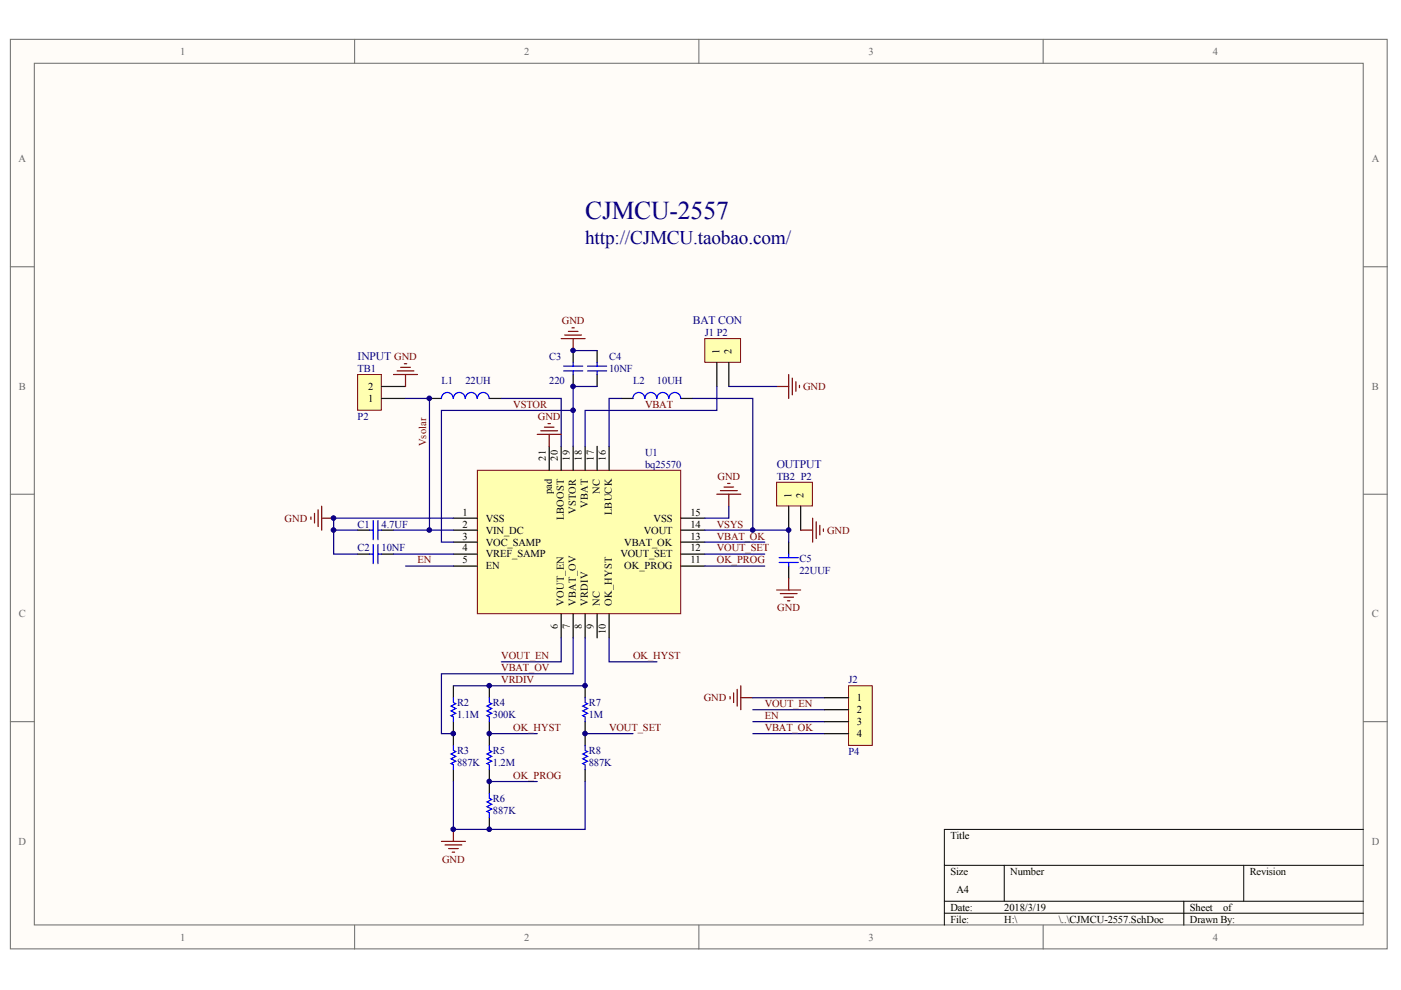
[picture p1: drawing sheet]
<svg xmlns="http://www.w3.org/2000/svg" width="297mm" height="210mm" viewBox="0 0 297 210" stroke-linecap="round" stroke-linejoin="round" font-family="sans-serif">
<g fill="#fffcf8" stroke="#696969" stroke-width=".21">
<path d="M2.2 8.3h291.9v192.9h-291.9z"/>
<path d="M7.3 13.4h281.7v182.7h-281.7z"/>
</g>
<path d="M75.2 8.3v5.1M148.2 8.3v5.1M221.2 8.3v5.1M2.2 56.6h5.1M289.1 56.6h5.1M2.2 104.8h5.1M289.1 104.8h5.1M2.2 153h5.1M289.1 153h5.1M75.2 196.2v5M148.2 196.2v5M221.2 196.2v5" fill="none" stroke="#696969" stroke-width=".21"/>
<path d="M289.1 175.9h-88.9v20.3M200.2 183.5h88.9M200.2 191.1h88.9M200.2 193.6h88.9M212.9 183.5v7.6M251 191.1v5.1M263.7 183.5v7.6" fill="none" stroke="#000" stroke-width=".21"/>
<path d="M91.1 84.5h2.5M103.7 84.5h2.6" fill="none" stroke="#000" stroke-width=".25"/>
<path d="M96.1 84.5a1.24 1.24 0 0 0-1.3-1.3 1.24 1.24 0 0 0-1.2 1.3M98.6 84.5a1.24 1.24 0 0 0-1.2-1.3 1.24 1.24 0 0 0-1.3 1.3M101.2 84.5a1.24 1.24 0 0 0-1.3-1.3 1.24 1.24 0 0 0-1.2 1.3M103.7 84.5a1.24 1.24 0 0 0-1.2-1.3 1.24 1.24 0 0 0-1.3 1.3" fill="none" stroke="#00f" stroke-width=".25"/>
<path d="M75.8 79.4h5v7.6h-5z" fill="#ffffb0" stroke="#800000" stroke-width=".21"/>
<path d="M80.9 84.5h5.1M80.9 81.9h5.1M75.8 117.5h2.6M80.9 117.5h2.5M96.1 145.4v2.5M96.1 153v2.6" fill="none" stroke="#000" stroke-width=".25"/>
<path d="M78.4 117.5h.7M79.1 115.4v4.1M80.1 115.4v4.1M80.1 117.5h.8M96.1 147.9v1.1l.5 .2-1 .5 1 .5-1 .5 1 .5-1 .5 .5 .3v1" fill="none" stroke="#00f" stroke-width=".25"/>
<path d="M101.2 99.7h43.1v30.4h-43.1z" fill="#ffffb0" stroke="#800000" stroke-width=".21"/>
<g fill="none" stroke="#000" stroke-width=".25">
<path d="M121.5 74.3v2.6M121.5 79.4v2.5M126.6 74.3v2.6M126.6 79.4v2.5M116.4 94.6v5.1M119 94.6v5.1M121.5 94.6v5.1M124.1 94.6v5.1M126.6 94.6v5.1M129.1 94.6v5.1M131.7 84.5h2.5M144.4 84.5h2.5"/>
<path d="M75.8 112.4h2.6M80.9 112.4h2.5M96.1 109.9h5.1M96.1 112.4h5.1M96.1 114.9h5.1M96.1 117.5h5.1M144.4 109.9h5M144.4 112.4h5M144.4 114.9h5M144.4 117.5h5M96.1 120h5.1M119 130.2v5"/>
<path d="M121.5 130.2v5M124.1 130.2v5M126.6 130.2v5M129.1 130.2v5M144.4 120h5M96.1 155.6v2.5M103.7 145.4v2.5M103.7 153v5.1M124.1 145.4v2.5M124.1 153v5.1M96.1 163.2v2.5M103.7 163.2v5"/>
<path d="M103.7 173.3v2.6M124.1 163.2v2.5"/>
</g>
<g fill="none" stroke="#800000" stroke-width=".25">
<path d="M83.4 79.4h5.1M84.2 78.6h3.6M85 77.9h2M85.7 77.1h.5M86 79.4v2.5M119 71.8h5.1M119.7 71h3.6M120.5 70.3h2M121.3 69.5h.5M121.5 71.8v2.5M113.9 92.1h5.1M114.7 91.3h3.5"/>
<path d="M115.4 90.6h2.1M116.2 89.8h.5M116.4 92.1v2.5M65.9 109.6v.5M66.7 108.8v2.1M67.4 108.1v3.5M68.2 107.3v5.1M68.2 109.9h2.5M152 104.8h5.1M152.7 104h3.6M153.5 103.3h2M154.3 102.5h.5"/>
<path d="M154.5 104.8v2.5M93.6 178.4h5.1M94.4 179.2h3.5M95.1 179.9h2M96.1 175.9v2.5M95.9 180.7h.5"/>
</g>
<g fill="none" stroke="#0c0087" stroke-width=".25">
<path d="M121.5 74.3h5.1M86 84.5h5.1v27.9M106.3 84.5h12.7v10.1M121.5 94.6v-7.6h-27.9v27.9h2.5M126.6 81.9h-5.1v5.1M131.7 84.5h-2.6v10.1M146.9 84.5h12.7v27.9h-10.2M70.7 112.4h5.1M83.4 117.5h12.7M83.4 112.4h12.7M96.1 109.9h-25.4v7.6h5.1M154.5 107.3v2.6h-5.1"/>
<path d="M86 120h10.1M119 135.2v5.1h-12.7M121.5 135.2v7.7h-27.9v12.7h2.5M124.1 135.2v10.2h-28M129.1 135.2v5.1h10.2M103.7 155.6h10.2M124.1 155.6h10.1M96.1 165.7v10.2h28v-10.2M103.7 165.7h10.2"/>
</g>
<g fill="none" stroke="#00f" stroke-width=".25">
<path d="M119.5 78.6h4.1M119.5 77.6h4.1M121.5 76.9v.7M121.5 78.6v.8M124.6 78.6h4M124.6 77.6h4M126.6 76.9v.7M126.6 78.6v.8M136.7 84.5a1.26 1.26 0 0 0-1.3-1.3 1.26 1.26 0 0 0-1.2 1.3M141.8 84.5a1.27 1.27 0 0 0-1.3-1.3 1.27 1.27 0 0 0-1.3 1.3 1.24 1.24 0 0 0-1.2-1.3 1.24 1.24 0 0 0-1.2 1.3M144.3 84.5a1.24 1.24 0 0 0-1.2-1.3 1.24 1.24 0 0 0-1.3 1.3M78.4 112.4h.7"/>
<path d="M79.1 110.4v4M80.1 110.4v4M80.1 112.4h.8M96.1 158.1v1l.5 .3-1 .5 1 .5-1 .5 1 .5-1 .5 .5 .2v1.1M103.7 147.9v1.1l.6 .2-1.1 .5 1.1 .5-1.1 .5 1.1 .5-1.1 .5 .5 .3v1M103.7 158.1v1l.6 .3-1.1 .5 1.1 .5-1.1 .5 1.1 .5-1.1 .5 .5 .2v1.1M124.1 147.9v1.1l.5 .2-1 .5 1 .5-1 .5 1 .5-1 .5 .5 .3v1M124.1 158.1v1l.5 .3-1 .5 1 .5-1 .5 1 .5-1 .5 .5 .2v1.1M103.7 168.2v1.1l.6 .2-1.1 .5 1.1 .5-1.1 .5 1.1 .5-1.1 .5 .5 .3v1"/>
</g>
<path d="M164.7 102.2h7.5v5.1h-7.5z" fill="#ffffb0" stroke="#800000" stroke-width=".21"/>
<path d="M167.2 107.3v5.1M169.8 107.3v5.1" fill="none" stroke="#000" stroke-width=".25"/>
<path d="M169.8 112.4h2.5M172.3 109.9v5M173.1 110.6v3.6M173.8 111.4v2M174.6 112.1v.6" fill="none" stroke="#800000" stroke-width=".25"/>
<path d="M149.4 71.8h7.6v5h-7.6z" fill="#ffffb0" stroke="#800000" stroke-width=".21"/>
<path d="M152 76.9v5M154.5 76.9v5M167.2 114.9v2.6M167.2 120v2.6" fill="none" stroke="#000" stroke-width=".25"/>
<g fill="none" stroke="#800000" stroke-width=".25">
<path d="M167.2 79.4v5.1M164.7 81.9h2.5M168 80.2v3.5M168.7 80.9v2.1M169.5 81.7v.5M164.7 125.1h5.1M165.4 125.9h3.6M166.2 126.6h2M167 127.4h.5M167.2 122.6v2.5M154.8 147.7v.5M155.5 146.9v2.1"/>
<path d="M156.3 146.2v3.5M157.1 145.4v5.1M157.1 147.9h2.5"/>
</g>
<path d="M152 81.9v5.1h-27.9v7.6M154.5 81.9h10.2M149.4 114.9h12.7M149.4 117.5h12.7M159.6 112.4h7.6v2.5M149.4 120h12.7M159.6 150.5h15.2M159.6 153h15.2M159.6 155.6h15.2M159.6 147.9h15.2" fill="none" stroke="#0c0087" stroke-width=".25"/>
<path d="M165.2 119.3h4M165.2 118.2h4M167.2 117.5v.7M167.2 119.3v.7" fill="none" stroke="#00f" stroke-width=".25"/>
<path d="M179.9 145.4h5v12.6h-5z" fill="#ffffb0" stroke="#800000" stroke-width=".21"/>
<path d="M174.8 147.9h5.1M174.8 150.5h5.1M174.8 153h5.1M174.8 155.6h5.1" fill="none" stroke="#000" stroke-width=".25"/>
<g fill="#000080" stroke="#000080" stroke-width=".21">
<circle cx="70.7" cy="112.4" r=".49"/>
<circle cx="70.7" cy="109.8" r=".49"/>
<circle cx="91" cy="112.4" r=".49"/>
<circle cx="91" cy="84.5" r=".49"/>
<circle cx="96.1" cy="175.8" r=".49"/>
<circle cx="96.1" cy="155.5" r=".49"/>
<circle cx="103.7" cy="175.8" r=".48"/>
<circle cx="103.7" cy="165.7" r=".48"/>
<circle cx="103.7" cy="155.5" r=".48"/>
<circle cx="103.7" cy="145.4" r=".48"/>
<circle cx="121.5" cy="87" r=".48"/>
<circle cx="121.5" cy="81.9" r=".48"/>
<circle cx="121.5" cy="74.3" r=".48"/>
<circle cx="124" cy="155.5" r=".48"/>
<circle cx="124" cy="145.4" r=".48"/>
<circle cx="159.6" cy="112.4" r=".48"/>
<circle cx="167.2" cy="112.4" r=".48"/>
</g>
<text font-size="5.4" fill="#000080" x="124.1" y="46.4">CJMCU-2557</text>
<text font-size="4.1" fill="#000080" x="124.1" y="51.8">http://CJMCU.taobao.com/</text>
<g font-size="2.5" fill="#0c0087">
<text x="146.9" y="68.7">BAT CON</text>
<text x="75.8" y="76.3">INPUT GND</text>
<text x="164.7" y="99.2">OUTPUT</text>
</g>
<g font-size="2.2" fill="#696969">
<text x="38.2" y="11.6">1</text>
<text x="111.2" y="11.6">2</text>
<text x="184.2" y="11.6">3</text>
<text x="257.1" y="11.6">4</text>
<text x="3.9" y="34.4">A</text>
<text x="290.8" y="34.4">A</text>
<text x="4" y="82.7">B</text>
<text x="290.9" y="82.7">B</text>
<text x="4" y="130.9">C</text>
<text x="290.9" y="130.9">C</text>
<text x="3.9" y="179.1">D</text>
<text x="290.8" y="179.1">D</text>
<text x="38.2" y="199.4">1</text>
<text x="111.2" y="199.4">2</text>
<text x="184.2" y="199.4">3</text>
<text x="257.1" y="199.4">4</text>
</g>
<g font-size="2.2" fill="#800000">
<text x="119.1" y="68.7">GND</text>
<text x="170.3" y="82.7">GND</text>
<text x="108.8" y="86.5">VSTOR</text>
<text x="114" y="89">GND</text>
<text x="136.8" y="86.5">VBAT</text>
<text x="90.4" y="94.6" transform="rotate(-90 90.4 94.6)">Vsolar</text>
<text x="152.1" y="101.7">GND</text>
<text x="60.3" y="110.6">GND</text>
<text x="152" y="111.9">VSYS</text>
<text x="175.3" y="113.1">GND</text>
<text x="88.5" y="119.5">EN</text>
<text x="152" y="114.4">VBAT_OK</text>
<text x="152" y="116.9">VOUT_SET</text>
<text x="152" y="119.5">OK_PROG</text>
<text x="164.8" y="129.6">GND</text>
<text x="106.3" y="139.8">VOUT_EN</text>
<text x="106.3" y="142.3">VBAT_OV</text>
<text x="134.2" y="139.8">OK_HYST</text>
<text x="106.3" y="144.8">VRDIV</text>
<text x="149.2" y="148.7">GND</text>
<text x="162.1" y="149.9">VOUT_EN</text>
<text x="108.8" y="155">OK_HYST</text>
<text x="129.1" y="155">VOUT_SET</text>
<text x="162.1" y="152.5">EN</text>
<text x="162.1" y="155">VBAT_OK</text>
<text x="108.8" y="165.2">OK_PROG</text>
<text x="93.7" y="182.9">GND</text>
</g>
<g font-size="2.2" fill="#000080">
<text x="149.4" y="71.2">J1 P2</text>
<text x="116.4" y="76.3">C3</text>
<text x="129.1" y="76.3">C4</text>
<text x="75.8" y="78.9">TB1</text>
<text x="93.6" y="81.4">L1</text>
<text x="98.7" y="81.4">22UH</text>
<text x="116.4" y="81.4">220</text>
<text x="129.1" y="78.9">10NF</text>
<text x="134.2" y="81.4">L2</text>
<text x="139.3" y="81.4">10UH</text>
<text x="75.8" y="89">P2</text>
<text x="136.8" y="96.6">U1</text>
<text x="136.8" y="99.2">bq25570</text>
<text x="164.7" y="101.7">TB2 P2</text>
<text x="75.8" y="111.9">C1</text>
<text x="80.9" y="111.9">4.7UF</text>
<text x="75.8" y="116.9">C2</text>
<text x="80.9" y="116.9">10NF</text>
<text x="169.5" y="119.2">C5</text>
<text x="169.5" y="121.8">22UUF</text>
<text x="96.9" y="149.7">R2</text>
<text x="104.5" y="149.7">R4</text>
<text x="124.8" y="149.7">R7</text>
<text x="179.9" y="144.8">J2</text>
<text x="96.9" y="152.2">1.1M</text>
<text x="104.5" y="152.2">300K</text>
<text x="124.8" y="152.2">1M</text>
<text x="96.9" y="159.8">R3</text>
<text x="104.5" y="159.8">R5</text>
<text x="124.8" y="159.8">R8</text>
<text x="179.9" y="160.1">P4</text>
<text x="96.9" y="162.4">887K</text>
<text x="104.5" y="162.4">1.2M</text>
<text x="124.8" y="162.4">887K</text>
<text x="104.5" y="172.5">887K</text>
<text x="104.5" y="170">R6</text>
</g>
<g font-size="2.2">
<text x="152.6" y="75.1" transform="rotate(-90 152.6 75.1)">1</text>
<text x="155.1" y="75.1" transform="rotate(-90 155.1 75.1)">2</text>
<text x="78" y="82.7">2</text>
<text x="78" y="85.2">1</text>
<text x="115.7" y="97.7" transform="rotate(-90 115.7 97.7)">21</text>
<text x="118.3" y="97.7" transform="rotate(-90 118.3 97.7)">20</text>
<text x="120.8" y="97.7" transform="rotate(-90 120.8 97.7)">19</text>
<text x="123.4" y="97.7" transform="rotate(-90 123.4 97.7)">18</text>
<text x="125.9" y="97.7" transform="rotate(-90 125.9 97.7)">17</text>
<text x="128.4" y="97.7" transform="rotate(-90 128.4 97.7)">16</text>
<text x="117" y="104.8" transform="rotate(-90 117 104.8)">pad</text>
<text x="124.6" y="107.7" transform="rotate(-90 124.6 107.7)">VBAT</text>
<text x="127.2" y="104.7" transform="rotate(-90 127.2 104.7)">NC</text>
<text x="167.8" y="105.5" transform="rotate(-90 167.8 105.5)">1</text>
<text x="170.3" y="105.5" transform="rotate(-90 170.3 105.5)">2</text>
<text x="98.1" y="109.3">1</text>
<text x="98.1" y="111.9">2</text>
<text x="103" y="110.6">VSS</text>
<text x="103" y="113.1">VIN_DC</text>
<text x="119.6" y="110.3" transform="rotate(-90 119.6 110.3)">LBOOST</text>
<text x="122.1" y="109" transform="rotate(-90 122.1 109)">VSTOR</text>
<text x="129.7" y="109.2" transform="rotate(-90 129.7 109.2)">LBUCK</text>
<text x="136.5" y="113.1">VOUT</text>
<text x="138.6" y="110.6">VSS</text>
<text x="146.4" y="111.9">14</text>
<text x="146.4" y="109.3">15</text>
<text x="98.1" y="114.4">3</text>
<text x="98.1" y="116.9">4</text>
<text x="98.1" y="119.5">5</text>
<text x="103" y="115.7">VOC_SAMP</text>
<text x="103" y="118.2">VREF_SAMP</text>
<text x="131.5" y="118.2">VOUT_SET</text>
<text x="132.4" y="115.7">VBAT_OK</text>
<text x="146.4" y="119.5">11</text>
<text x="146.4" y="116.9">12</text>
<text x="146.4" y="114.4">13</text>
<text x="103" y="120.7">EN</text>
<text x="132.4" y="120.7">OK_PROG</text>
<text x="119.6" y="128.4" transform="rotate(-90 119.6 128.4)">VOUT_EN</text>
<text x="122.1" y="128.4" transform="rotate(-90 122.1 128.4)">VBAT_OV</text>
<text x="124.6" y="128.4" transform="rotate(-90 124.6 128.4)">VRDIV</text>
<text x="127.2" y="128.4" transform="rotate(-90 127.2 128.4)">NC</text>
<text x="129.7" y="128.4" transform="rotate(-90 129.7 128.4)">OK_HYST</text>
<text x="118.3" y="133.3" transform="rotate(-90 118.3 133.3)">6</text>
<text x="120.8" y="133.3" transform="rotate(-90 120.8 133.3)">7</text>
<text x="123.4" y="133.3" transform="rotate(-90 123.4 133.3)">8</text>
<text x="125.9" y="133.3" transform="rotate(-90 125.9 133.3)">9</text>
<text x="128.4" y="134.5" transform="rotate(-90 128.4 134.5)">10</text>
<text x="181.7" y="148.7">1</text>
<text x="181.7" y="151.2">2</text>
<text x="181.7" y="153.7">3</text>
<text x="181.7" y="156.3">4</text>
<text x="201.5" y="177.8">Title</text>
<text x="201.5" y="185.5">Size</text>
<text x="214.2" y="185.5">Number</text>
<text x="265" y="185.5">Revision</text>
<text x="202.8" y="189.3">A4</text>
<text x="201.5" y="193.1">Date:</text>
<text x="201.5" y="195.6">File:</text>
<text x="212.9" y="193.1">2018/3/19</text>
<text x="212.9" y="195.6">H:\</text>
<text x="224.5" y="195.6">\..\CJMCU-2557.SchDoc</text>
<text x="252.3" y="193.1">Sheet</text>
<text x="252.3" y="195.6">Drawn By:</text>
<text x="259.3" y="193.1">of</text>
</g>
</svg>
